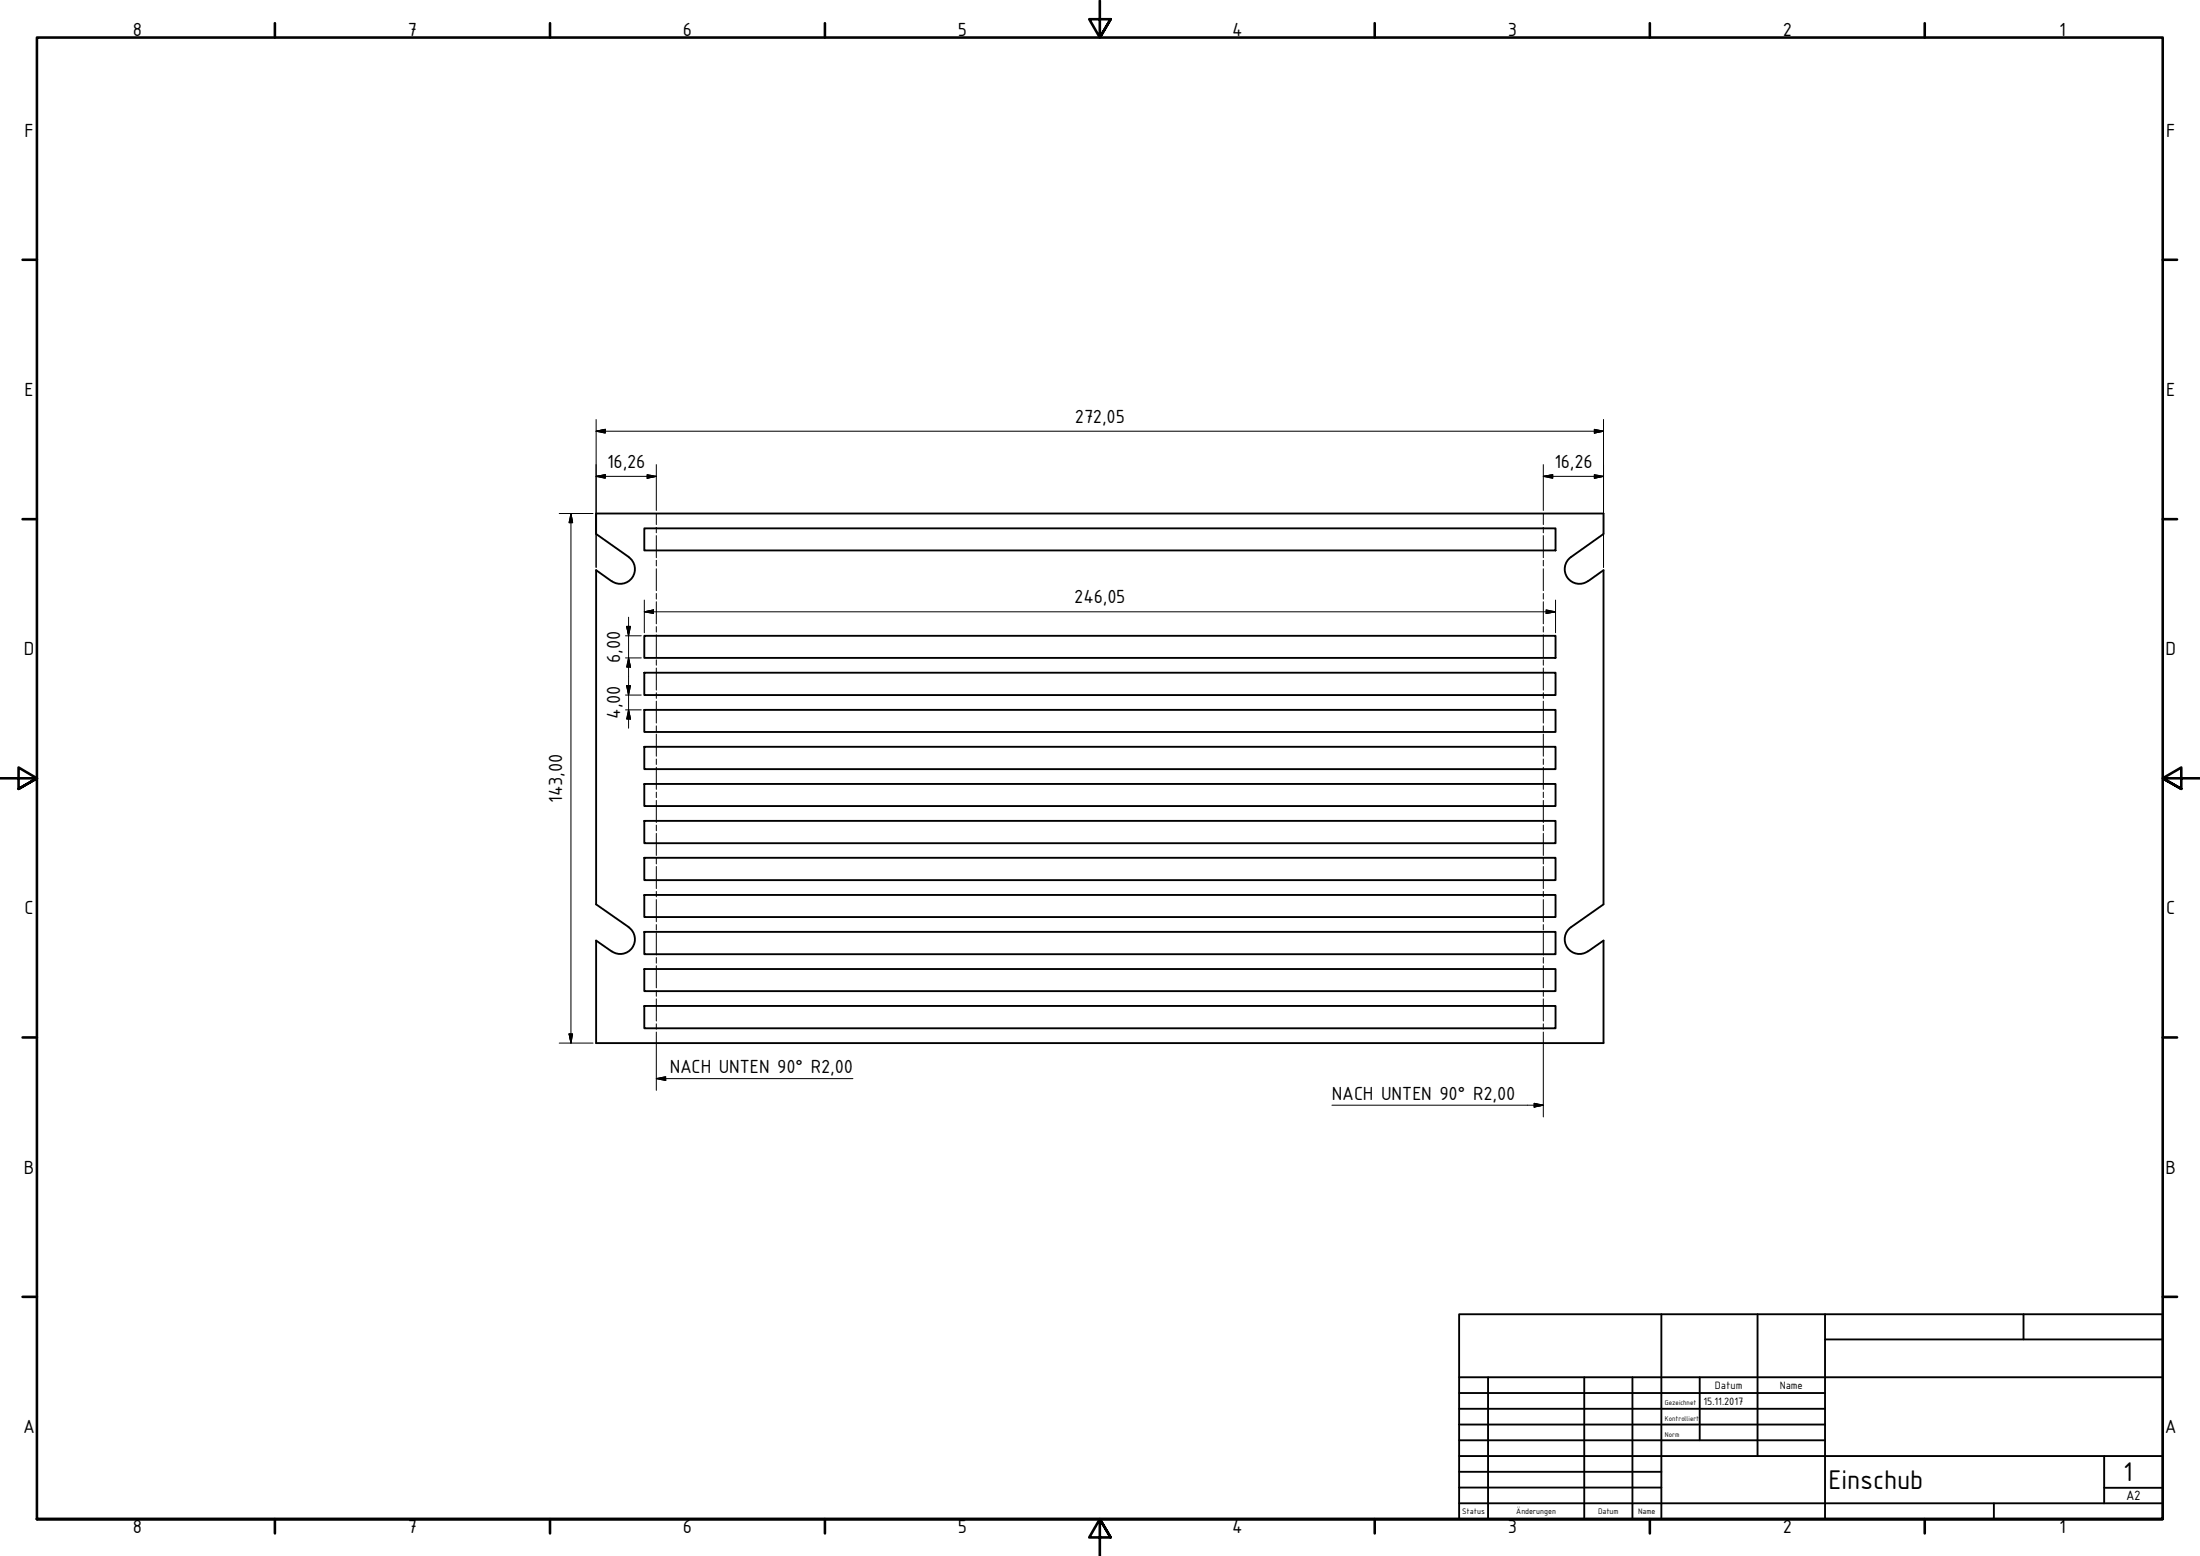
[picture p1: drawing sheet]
<svg xmlns="http://www.w3.org/2000/svg" width="594mm" height="420mm" viewBox="0 0 594 420" stroke-linecap="round" stroke-linejoin="round" font-family="sans-serif">
<!-- layer: Sichtbar (ISO) -->
<g fill="none" stroke="#000" stroke-width=".51">
<path d="M174 142.7h246.1v5.9h-246.1zM428.8 156.9a4 4 0 0 1-5.6-1 4 4 0 0 1 1-5.5l8.8-6.2v-5.5h-272v5.5l8.8 6.2a4 4 0 0 1 .9 5.6 4 4 0 0 1-5.5 1l-4.2-3v90.2l8.8 6.2a4 4 0 0 1 .9 5.5 4 4 0 0 1-5.5 1l-4.2-2.9v27.7h272v-27.7l-4.2 2.9M428.8 157l4.2-3v90.2l-8.8 6.2a4 4 0 0 0-.9 5.5 4 4 0 0 0 5.5 1M174 171.7h246.1v6h-246.1zM174 181.7h246.1v6h-246.1zM174 191.7h246.1v6h-246.1zM174 201.7h246.1v6h-246.1zM174 211.7h246.1v6h-246.1zM174 221.7h246.1v6h-246.1zM174 231.6h246.1v6.1h-246.1zM174 241.7h246.1v5.9h-246.1zM174 251.6h246.1v6.1h-246.1z"/>
<path d="M174 261.7h246.1v5.9h-246.1zM174 271.6h246.1v6.1h-246.1z"/>
</g>
<!-- layer: Biegungsmittellinie (ISO) -->
<g fill="none" stroke="#000" stroke-width=".27">
<path d="M177.2 138.7v2.9M416.8 138.7v2.9M177.2 142.4v1.5M177.2 144.6v6M177.2 151.3v1.5M177.2 153.6v5.9M416.8 142.4v1.5M416.8 144.6v6M416.8 151.3v1.5M416.8 153.6v5.9M177.2 160.3v1.5M177.2 162.5v5.9"/>
<path d="M177.2 169.2v1.5M177.2 171.4v6M177.2 178.2v1.4M416.8 160.3v1.5M416.8 162.5v5.9M416.8 169.2v1.5M416.8 171.4v6M416.8 178.2v1.4M177.2 180.4v6M177.2 187v1.6M177.2 189.3v5.9M177.2 196v1.5"/>
<path d="M177.2 198.2v6M416.8 180.4v6M416.8 187v1.6M416.8 189.3v5.9M416.8 196v1.5M416.8 198.2v6M177.2 205v1.4M177.2 207.2v5.9M177.2 213.9v1.5M177.2 216.1v6M416.8 205v1.4M416.8 207.2v5.9"/>
<path d="M416.8 213.9v1.5M416.8 216.1v6M177.2 222.8v1.5M177.2 225v6M177.2 231.8v1.5M177.2 234v5.9M416.8 222.8v1.5M416.8 225v6M416.8 231.8v1.5M416.8 234v5.9M177.2 240.7v1.5M177.2 242.9v6"/>
<path d="M177.2 249.7v1.4M177.2 251.9v6M177.2 258.6v1.5M416.8 240.7v1.5M416.8 242.9v6M416.8 249.7v1.4M416.8 251.9v6M416.8 258.6v1.5M177.2 260.8v5.9M177.2 267.5v1.5M177.2 269.7v6M177.2 276.5v1.4"/>
<path d="M177.2 278.7v3M416.8 260.8v5.9M416.8 267.5v1.5M416.8 269.7v6M416.8 276.5v1.4M416.8 278.7v3"/>
</g>
<!-- layer: Rahmen (ISO) -->
<g fill="none" stroke="#000" stroke-width=".7">
<path d="M74.2 6.3v3.8M148.5 6.3v3.8M222.8 6.3v3.8M297 .2v9.9l-2.9-4.9h5.8l-2.9 4.9 2.9-4.9M371.2 6.3v3.8M445.5 6.3v3.8M519.7 6.3v3.8M6.1 70.1h3.9M584 70.1h3.9M6.1 140.2h3.9M584 140.2h3.9M0 210.2h10l-5-3v5.8l5-2.8-5 2.8"/>
<path d="M594 210.2h-10l5-3v5.8l-5-2.8 5 2.8M6.1 280.1h3.9M584 280.1h3.9M6.1 350.2h3.9M584 350.2h3.9M10 410.2v-400.1h574v400.1h-574h574M74.2 410.2v3.9M148.5 410.2v3.9M222.8 410.2v3.9M299.9 415.1l-2.9-4.9 2.9 4.9h-5.8l2.9-4.9v10M371.2 410.2v3.9M445.5 410.2v3.9"/>
<path d="M519.7 410.2v3.9"/>
</g>
<!-- layer: Titel (ISO) -->
<g fill="none" stroke="#000" stroke-width=".51">
<path d="M394 354.9h190v55.3h-190zM448.6 354.9v55.3M474.6 354.9v38.3M492.8 354.9v55.3M546.4 354.9v6.8M394 376.2h98.8M394 371.9h190M401.8 371.9v38.3M427.8 371.9v38.3M440.8 371.9v38.3M459 371.9v17M492.8 361.7h91.2"/>
<path d="M394 380.4h98.8M394 384.7h98.8M394 388.9h98.8M394 393.2h190M394 397.4h54.6M568.2 393.2v12.7M394 405.9h190M394 401.7h54.6M538.4 405.9v4.3M568.2 401.7h15.8"/>
</g>
<g fill="none" stroke="#000" stroke-width=".27">
<path d="M161 116.4l2.4-.5v1zM161 113.3v39.9M161 116.4h272M430.5 115.9l2.5 .5-2.5 .5zM433 113.3v39.9M151 138.7h9.1M154.2 138.7l.4 2.4h-.9zM154.2 138.7v143M161 128.6l2.4-.4v.9zM161 128.6h16.2M174.8 128.2l2.4 .4-2.4 .5zM177.2 125.5v12.3"/>
<path d="M416.8 128.6l2.5-.4v.9zM416.8 128.6h16.2M416.8 125.5v12.3M430.5 128.2l2.5 .4-2.5 .5zM168.9 177.7h4.3M168.9 171.7h4.3M169.2 169.1h1l-.5 2.6zM169.7 177.7l.5 2.4h-1zM169.7 166.7v29.9M174 165.2l2.5-.5v1zM174 165.2h246.1M174 162v8.9"/>
<path d="M417.5 164.7l2.6 .5-2.6 .5zM420.1 162v8.9M168.9 187.7h4.3M168.9 191.7h4.3M169.2 185.1h1l-.5 2.6zM169.7 191.7l.5 2.5h-1zM153.7 279.2h.9l-.4 2.5zM151 281.7h9.1"/>
</g>
<g fill="#000" stroke="#000" stroke-width=".27">
<path d="M161 116.4l2.4-.5zM161 116.4l2.4-.5v1zM430.5 116.9l2.5-.5zM430.5 115.9l2.5 .5-2.5 .5zM161 128.6l2.4-.4zM161 128.6l2.4-.4v.9zM174.8 129.1l2.4-.5zM174.8 128.2l2.4 .4-2.4 .5zM416.8 128.6l2.5-.4zM416.8 128.6l2.5-.4v.9zM430.5 129.1l2.5-.5zM430.5 128.2l2.5 .4-2.5 .5z"/>
<path d="M154.2 138.7l.4 2.4zM154.2 138.7l.4 2.4h-.9zM169.2 169.1l.5 2.6zM169.2 169.1h1l-.5 2.6zM174 165.2l2.5-.5zM174 165.2l2.5-.5v1zM417.5 165.7l2.6-.5zM417.5 164.7l2.6 .5-2.6 .5zM169.2 185.1l.5 2.6zM169.2 185.1h1l-.5 2.6zM169.7 177.7l.5 2.4zM169.7 177.7l.5 2.4h-1z"/>
<path d="M169.7 191.7l.5 2.5zM169.7 191.7l.5 2.5h-1zM153.7 279.2l.5 2.5zM153.7 279.2h.9l-.4 2.5z"/>
</g>
<!-- layer: Symbol (ISO) -->
<path d="M177.2 291.3l2.6-.6zM177.2 291.3l2.6-.6v1.1zM414.3 298.9l2.5-.5zM414.3 297.9l2.5 .5-2.5 .5z" fill="#000" stroke="#000" stroke-width=".27"/>
<path d="M177.2 291.3l2.6 .5v-.5M177.2 281.7v12.7M177.5 291.2l-.3 .1h53.1M359.7 298.4h57.1M414.3 297.9l2.5 .5-2.5 .5zM416.8 281.7v19.9" fill="none" stroke="#000" stroke-width=".27"/>
<g font-size="7.9">
<text x="573.3" y="400">1</text>
<text x="493.8" y="402.1">Einschub</text>
</g>
<g font-size="5.5">
<text x="35.9" y="9.8">8</text>
<text x="110.2" y="9.8">7</text>
<text x="184.4" y="9.8">6</text>
<text x="258.6" y="9.8">5</text>
<text x="332.7" y="9.8">4</text>
<text x="407.2" y="9.8">3</text>
<text x="481.4" y="9.8">2</text>
<text x="556" y="9.8">1</text>
<text x="6.6" y="36.9">F</text>
<text x="584.9" y="36.9">F</text>
<text x="6.6" y="106.9">E</text>
<text x="584.9" y="106.9">E</text>
<text x="290.3" y="114.2">272,05</text>
<text x="164" y="126.3">16,26</text>
<text x="419.7" y="126.3">16,26</text>
<text x="290.1" y="162.9">246,05</text>
<text x="6.5" y="176.9">D</text>
<text x="167.4" y="178.9" transform="rotate(-90 167.4 178.9)">6,00</text>
<text x="584.8" y="176.9">D</text>
<text x="167.4" y="194.1" transform="rotate(-90 167.4 194.1)">4,00</text>
<text x="151.8" y="216.7" transform="rotate(-90 151.8 216.7)">143,00</text>
<text x="6.6" y="246.9">C</text>
<text x="584.9" y="246.9">C</text>
<text x="180.8" y="289.7">NACH UNTEN 90° R2,00</text>
<text x="359.7" y="296.9">NACH UNTEN 90° R2,00</text>
<text x="6.5" y="316.9">B</text>
<text x="584.8" y="316.9">B</text>
<text x="6.3" y="386.9">A</text>
<text x="584.6" y="386.9">A</text>
<text x="35.9" y="414.1">8</text>
<text x="110.2" y="414.1">7</text>
<text x="184.4" y="414.1">6</text>
<text x="258.6" y="414.1">5</text>
<text x="332.7" y="414.1">4</text>
<text x="407.2" y="414.1">3</text>
<text x="481.4" y="414.1">2</text>
<text x="556" y="414.1">1</text>
</g>
<text font-size="3.9" x="574.1" y="405.1">A2</text>
<g font-size="3.1">
<text x="463.1" y="375.1">Datum</text>
<text x="480.6" y="375.1">Name</text>
<text x="460" y="379.4">15.11.2017</text>
</g>
<g font-size="2.3">
<text x="394.8" y="408.8">Status</text>
<text x="409.4" y="408.8">Änderungen</text>
<text x="431.5" y="408.8">Datum</text>
<text x="442.4" y="408.8">Name</text>
</g>
<g font-size="2">
<text x="449.6" y="379.4">Gezeichnet</text>
<text x="449.6" y="383.6">Kontrolliert</text>
<text x="449.6" y="387.9">Norm</text>
</g>
</svg>
